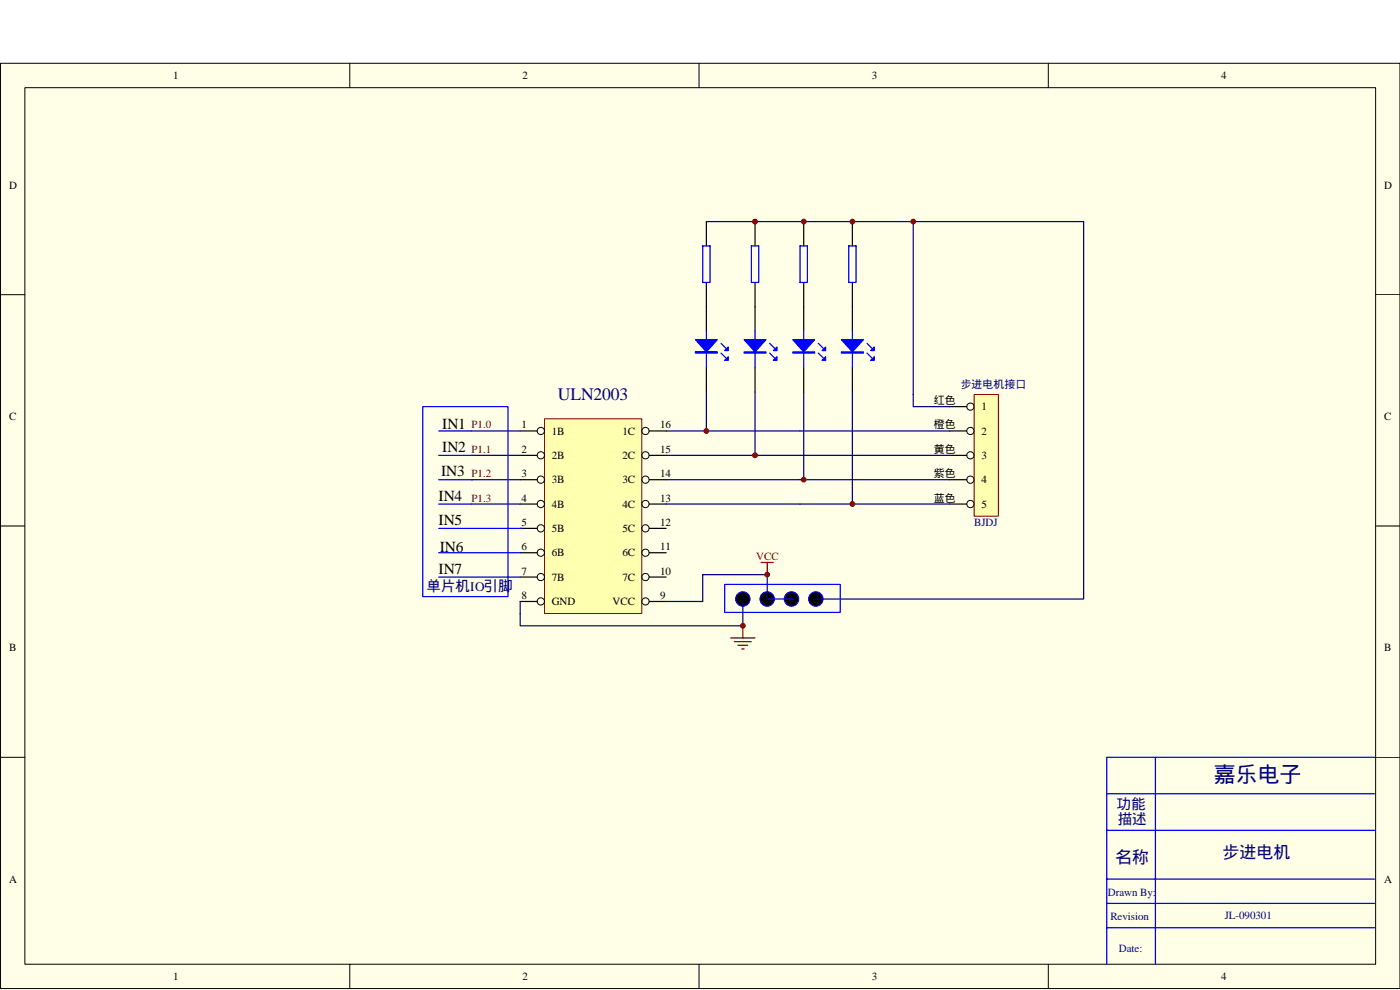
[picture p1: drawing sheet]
<svg xmlns="http://www.w3.org/2000/svg" width="420mm" height="297mm" viewBox="0 0 420 297" stroke-linecap="round" stroke-linejoin="round" font-family="sans-serif">
<path d="M.2 19h419.9v277.6h-419.9z" fill="#ffffe8"/>
<g fill="none" stroke="#000" stroke-width=".3">
<path d="M.2 19h419.9v277.6h-419.9zM105 19v7.3M209.8 19v7.3M314.6 19v7.3M7.5 26.3h405.3v263h-405.3zM.2 88.4h7.3M412.9 88.4h7.3M.2 157.8h7.3M412.9 157.8h7.3M.2 227.2h7.3M412.9 227.2h7.3M105 289.3v7.3"/>
<path d="M209.8 289.3v7.3M314.6 289.3v7.3"/>
</g>
<path d="M163.4 125.7h29.2v58.4h-29.2z" fill="#ffffb0"/>
<path d="M163.4 125.7h29.2v58.4h-29.2z" fill="none" stroke="#800000" stroke-width=".3"/>
<g fill="none" stroke="#000" stroke-width=".3">
<circle cx="162.3" cy="136.6" r="1.09"/>
<circle cx="162.3" cy="129.3" r="1.09"/>
<circle cx="193.7" cy="136.6" r="1.09"/>
<circle cx="193.7" cy="129.3" r="1.09"/>
<circle cx="162.3" cy="151.2" r="1.09"/>
<circle cx="162.3" cy="143.9" r="1.09"/>
<circle cx="162.3" cy="158.5" r="1.09"/>
<circle cx="193.7" cy="151.2" r="1.09"/>
<circle cx="193.7" cy="158.5" r="1.09"/>
<circle cx="193.7" cy="143.9" r="1.09"/>
<circle cx="162.3" cy="173.1" r="1.09"/>
<circle cx="162.3" cy="165.8" r="1.09"/>
<circle cx="193.7" cy="173.1" r="1.09"/>
<circle cx="193.7" cy="165.8" r="1.09"/>
<circle cx="162.3" cy="180.4" r="1.09"/>
<circle cx="193.7" cy="180.4" r="1.09"/>
</g>
<g fill="none" stroke="#000" stroke-width=".37">
<path d="M156.1 129.3h5.1M156.1 136.6h5.1M194.8 129.3h5.1M194.8 136.6h5.1M156.1 143.9h5.1M156.1 151.2h5.1M156.1 158.5h5.1M194.8 143.9h5.1M194.8 151.2h5.1M194.8 158.5h5.1M156.1 165.8h5.1M156.1 173.1h5.1"/>
<path d="M194.8 165.8h5.1M194.8 173.1h5.1M156.1 180.5h5.1M194.8 180.5h5.1"/>
</g>
<path d="M292.4 118.4h7.2v36.5h-7.2z" fill="#ffffb0"/>
<path d="M292.3 118.4h7.3v36.5h-7.3z" fill="none" stroke="#800000" stroke-width=".3"/>
<g fill="none" stroke="#000" stroke-width=".3">
<circle cx="291.2" cy="136.6" r="1.09"/>
<circle cx="291.2" cy="129.3" r="1.09"/>
<circle cx="291.2" cy="122" r="1.09"/>
<circle cx="291.2" cy="151.2" r="1.09"/>
<circle cx="291.2" cy="143.9" r="1.09"/>
</g>
<g fill="none" stroke="#000" stroke-width=".37">
<path d="M212 66.5v7.3M226.6 66.5v7.3M241.2 66.5v7.3M255.8 66.5v7.3M212 84.8v14.6M226.6 84.8v14.6M241.2 84.8v14.6M255.8 84.8v14.6M212 110.3v7.3M226.6 110.3v7.3M241.2 110.3v7.3M255.8 110.3v7.3"/>
<path d="M285 122h5.1M285 129.3h5.1M285 136.6h5.1M285 143.9h5.1M285 151.2h5.1"/>
</g>
<g fill="none" stroke="#000080" stroke-width=".37">
<path d="M212 66.5h62.1M274.1 66.5v55.5h10.9M274.1 66.5h51.1v113.2h-80.3M212 117.6v11.7M226.6 117.6v19M241.2 117.6v26.3M255.8 117.6v33.6M141.5 129.3h14.6M141.5 136.6h14.6M199.9 129.3h85.1M199.9 136.6h85.1M141.5 143.9h14.6"/>
<path d="M141.5 151.2h14.6M199.9 143.9h85.1M199.9 151.2h85.1M230.3 179.7v-7.3h-19.4v8.1h-11M156.1 180.5v7.3h66.8v-7"/>
</g>
<path d="M228.4 168.8h3.7M230.3 168.8v3.6M219.3 191.4h7.3M220.4 192.5h5.1M221.5 193.6h2.9M222.6 194.7h.7M222.9 187.8v3.6" fill="none" stroke="#800000" stroke-width=".37"/>
<g fill="none" stroke="#00f" stroke-width=".37">
<path d="M210.9 73.8h2.2v11h-2.2zM225.5 73.8h2.2v11h-2.2zM240.1 73.8h2.2v11h-2.2zM254.7 73.8h2.2v11h-2.2zM212 99.4v10.9M226.6 99.4v10.9M241.2 99.4v10.9M255.8 99.4v10.9M208.7 105.6h6.6v.3h-6.6zM216.4 105.9l1.4 1.5M216.4 103l1.4 1.5M231 105.9l1.4 1.5"/>
<path d="M231 103l1.4 1.5M245.6 105.9l1.4 1.5M245.6 103l1.4 1.5M260.2 105.9l1.5 1.5M260.2 103l1.5 1.5M126.9 122h25.6v57h-25.6zM131.6 136.6h10.3M131.6 129.3h9.9M131.6 158.5h24.9M131.6 151.2h9.9M131.6 143.9h10.3M131.6 173.1h24.5"/>
<path d="M131.6 165.8h24.5M217.5 175.3h34.7v8.4h-34.7zM230.6 179.7h7.3M332.2 238.2h80.3M346.8 227.2v62.1M412.5 227.2h-80.3v62.1M332.2 249.1h80.3M332.2 263.8h80.3M332.2 271.1h80.3M332.2 278.4h80.3"/>
</g>
<g fill="#00f" stroke="#00f" stroke-width=".37">
<path d="M208.7 101.9h6.6l-3.3 3.7z"/>
<path d="M218.6 107v1.1h-1.1z"/>
<path d="M218.6 104.1v1.1h-1.1z"/>
<path d="M223.3 101.9h6.6l-3.3 3.7z"/>
<path d="M232.1 108.1l1.1-1.1v1.1z"/>
<path d="M232.1 105.2l1.1-1.1v1.1z"/>
<path d="M237.9 101.9h6.6l-3.3 3.7z"/>
<path d="M246.7 108.1l1.1-1.1v1.1z"/>
<path d="M246.7 105.2l1.1-1.1v1.1z"/>
<path d="M252.5 101.9h6.6l-3.3 3.7z"/>
<path d="M261.3 108.1l1.1-1.1v1.1z"/>
<path d="M261.3 105.2l1.1-1.1v1.1z"/>
<path d="M223.3 105.6h6.6v.3h-6.6z" fill-rule="evenodd"/>
<path d="M237.9 105.6h6.6v.3h-6.6z" fill-rule="evenodd"/>
<path d="M252.5 105.6h6.6v.3h-6.6z" fill-rule="evenodd"/>
</g>
<path d="M208.7 105.8h6.6" fill="none" stroke="#00f" stroke-width=".36"/>
<g fill="#800000" stroke="#800000" stroke-width=".3">
<circle cx="212" cy="129.3" r=".72"/>
<circle cx="226.6" cy="136.6" r=".73"/>
<circle cx="241.2" cy="143.9" r=".72"/>
<circle cx="255.8" cy="151.2" r=".72"/>
<circle cx="226.6" cy="66.5" r=".73"/>
<circle cx="241.2" cy="66.5" r=".72"/>
<circle cx="255.8" cy="66.5" r=".72"/>
<circle cx="222.9" cy="187.7" r=".72"/>
<circle cx="230.2" cy="172.4" r=".72"/>
<circle cx="274.1" cy="66.5" r=".72"/>
</g>
<g fill="#000" stroke="#00f" stroke-width=".3">
<circle cx="222.9" cy="179.7" r="2.18"/>
<circle cx="230.2" cy="179.7" r="2.18"/>
<circle cx="237.5" cy="179.7" r="2.18"/>
<circle cx="244.8" cy="179.7" r="2.18"/>
</g>
<text font-size="6.6" fill="#000080" x="364.3" y="234.6">嘉乐电子</text>
<text font-size="5.3" fill="#000080" x="167.4" y="120.1">ULN2003</text>
<g font-size="5.1" fill="#000080">
<text x="366.8" y="257.5">步进电机</text>
<text x="334.7" y="258.9">名称</text>
</g>
<g font-size="4.6">
<text x="132.7" y="128.7">IN1</text>
<text x="132.7" y="135.6">IN2</text>
<text x="132.4" y="142.9">IN3</text>
<text x="131.6" y="150.2">IN4</text>
<text x="131.6" y="157.5">IN5</text>
<text x="132" y="165.5">IN6</text>
<text x="131.6" y="172.1">IN7</text>
</g>
<g font-size="4.4" fill="#000080">
<text x="128" y="177.4">单片机IO引脚</text>
<text x="335.1" y="242.7">功能</text>
<text x="335.4" y="247.1">描述</text>
</g>
<g font-size="3.3">
<text x="52" y="23.7">1</text>
<text x="156.8" y="23.7">2</text>
<text x="261.7" y="23.7">3</text>
<text x="366.5" y="23.7">4</text>
<text x="2.7" y="56.6">D</text>
<text x="415.4" y="56.6">D</text>
<text x="280.3" y="121.3">红色</text>
<text x="294.5" y="123.1">1</text>
<text x="2.7" y="126">C</text>
<text x="156.5" y="128.6">1</text>
<text x="165.6" y="130.4">1B</text>
<text x="186.8" y="130.4">1C</text>
<text x="198.1" y="128.6">16</text>
<text x="280.3" y="128.6">橙色</text>
<text x="294.5" y="130.4">2</text>
<text x="415.4" y="126">C</text>
<text x="156.5" y="135.9">2</text>
<text x="165.6" y="137.7">2B</text>
<text x="186.8" y="137.7">2C</text>
<text x="198.1" y="135.9">15</text>
<text x="280.3" y="135.9">黄色</text>
<text x="294.5" y="137.7">3</text>
<text x="156.5" y="143.2">3</text>
<text x="198.1" y="143.2">14</text>
<text x="280.3" y="143.2">紫色</text>
<text x="165.6" y="145">3B</text>
<text x="186.8" y="145">3C</text>
<text x="294.5" y="145">4</text>
<text x="156.5" y="150.5">4</text>
<text x="165.6" y="152.3">4B</text>
<text x="186.8" y="152.3">4C</text>
<text x="198.1" y="150.5">13</text>
<text x="280.3" y="150.5">蓝色</text>
<text x="294.5" y="152.3">5</text>
<text x="156.5" y="157.8">5</text>
<text x="165.6" y="159.6">5B</text>
<text x="186.8" y="159.6">5C</text>
<text x="198.1" y="157.8">12</text>
<text x="156.5" y="165.1">6</text>
<text x="165.6" y="166.9">6B</text>
<text x="186.8" y="166.9">6C</text>
<text x="198.1" y="165.1">11</text>
<text x="156.5" y="172.4">7</text>
<text x="198.1" y="172.4">10</text>
<text x="156.5" y="179.7">8</text>
<text x="165.6" y="174.2">7B</text>
<text x="186.8" y="174.2">7C</text>
<text x="198.1" y="179.7">9</text>
<text x="165.6" y="181.5">GND</text>
<text x="183.9" y="181.5">VCC</text>
<text x="2.7" y="195.4">B</text>
<text x="415.4" y="195.4">B</text>
<text x="2.7" y="264.8">A</text>
<text x="415.4" y="264.8">A</text>
<text x="52" y="294">1</text>
<text x="156.8" y="294">2</text>
<text x="261.7" y="294">3</text>
<text x="366.5" y="294">4</text>
</g>
<g font-size="3.3" fill="#000080">
<text x="288.3" y="116.5">步进电机接口</text>
<text x="292.3" y="157.8">BJDJ</text>
<text x="332.5" y="268.8">Drawn By:</text>
<text x="367.6" y="275.8">JL-090301</text>
<text x="333.2" y="276.1">Revision</text>
<text x="335.8" y="285.6">Date:</text>
</g>
<g font-size="3.3" fill="#800000">
<text x="141.5" y="128.6">P1.0</text>
<text x="141.5" y="135.9">P1.1</text>
<text x="141.5" y="143.2">P1.2</text>
<text x="141.5" y="150.5">P1.3</text>
<text x="227" y="168">VCC</text>
</g>
</svg>
